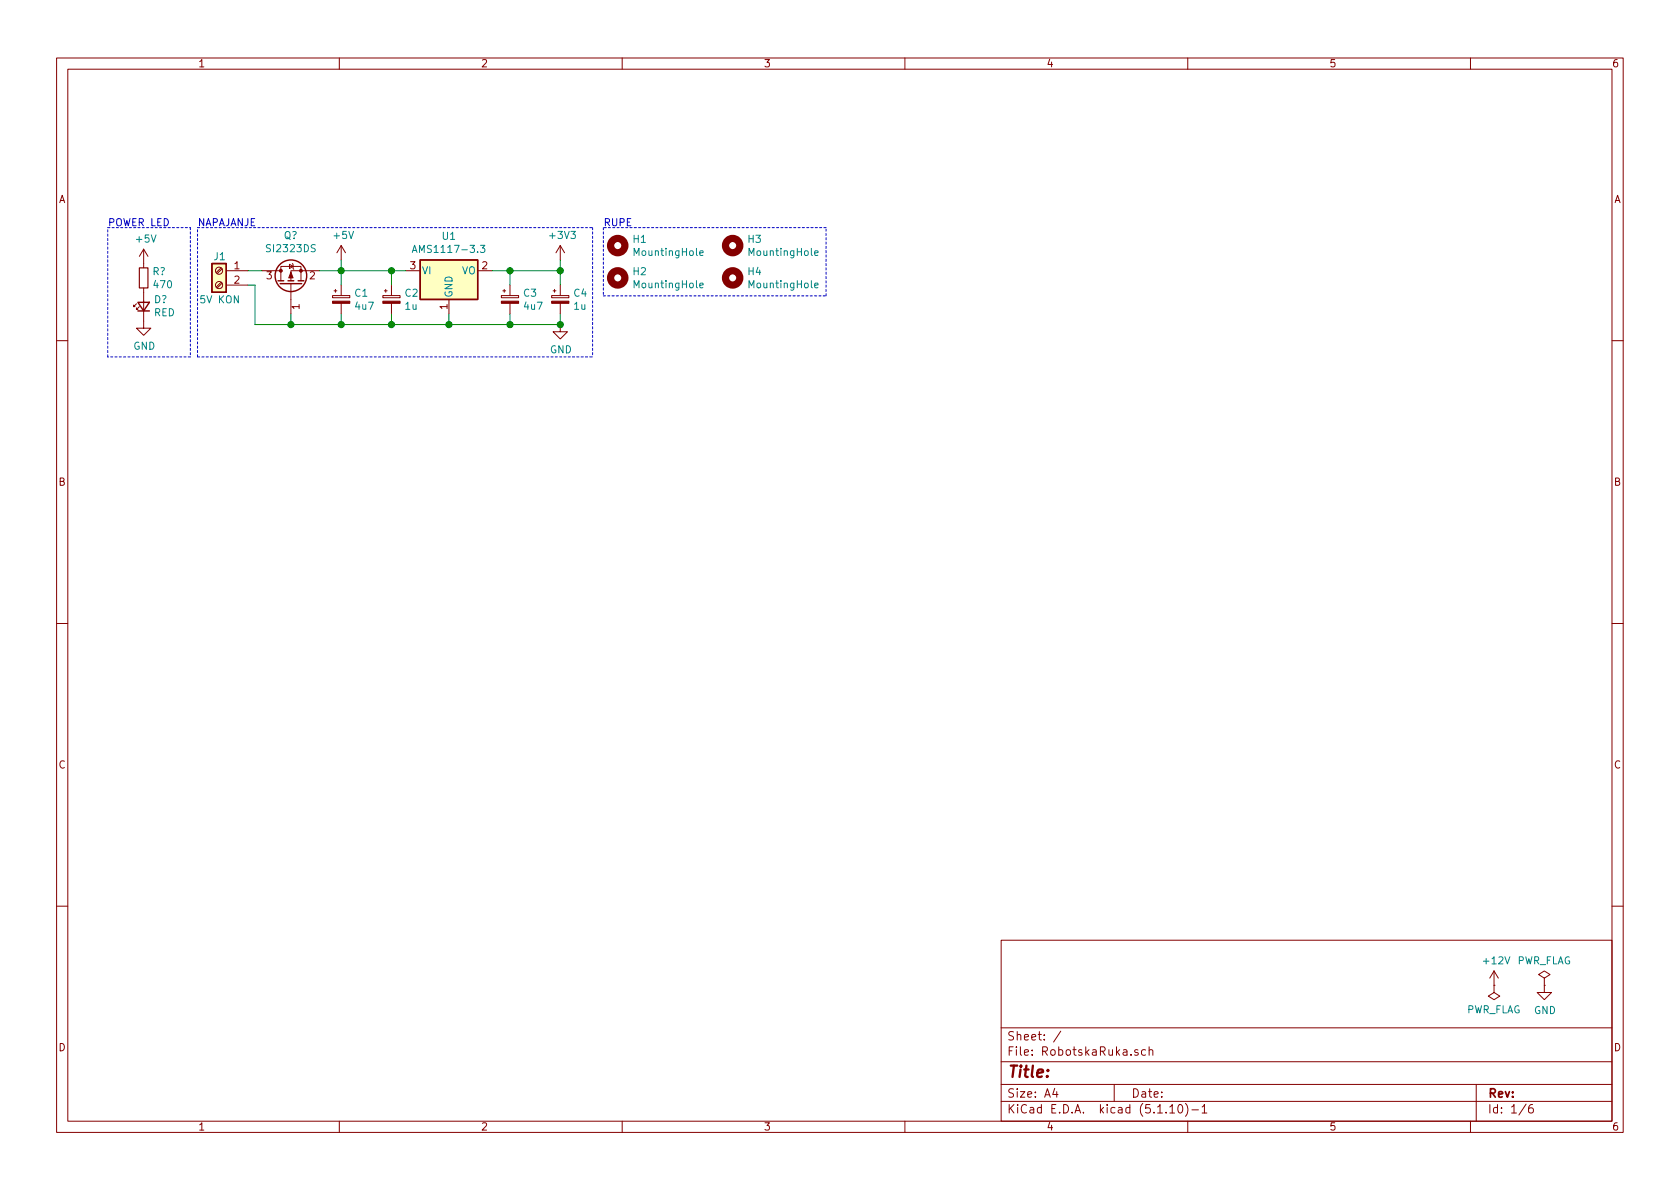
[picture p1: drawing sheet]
<svg xmlns="http://www.w3.org/2000/svg" width="297mm" height="210mm" viewBox="0 0 297 210" stroke-linecap="round" stroke-linejoin="round" font-family="sans-serif">
<g fill="none" stroke="#840000" stroke-width=".18">
<path d="M10 10.3h277v189.9h-277zM12 12.2h273v186.1h-273zM60 10.3v1.9M110 10.3v1.9M160 10.3v1.9M210 10.3v1.9M260 10.3v1.9M24.1 53.7l-.5 .5v-.2v.2h.3M24.6 54.2l-.5 .5v-.2v.2h.3M25.4 50.9v7.1h1.3l-1.3 1.3-1.3-1.3h1.3M25.4 44.1l-.8 1.2M25.4 44.1v3.3"/>
<path d="M25.4 44.1l.8 1.2M39.1 49.9l-.9 .8M39.1 47.4l-.9 .8M39.3 50.1l-.9 .8M39.3 47.5l-.9 .9M40 47.9h3.8M40 50.4h3.8M46.4 47.9h3.3M49.7 49.7v-2.6h3.5v2.6M51.2 46.7l.6 .4-.6 .4zM51.4 50.2v5.3M51.7 46.6l.1 .1v.8l.1 .1"/>
<path d="M56.5 47.9h-5.1v1.8M58.8 52.3h3v.3h-3zM59.1 51.4h.5M59.3 51.2v.5M60.3 43.4v2.6M60.3 50.4v1.9M60.3 53.6v1.9M60.3 43.4l-.7 1.3M60.3 43.4l.8 1.3M67.7 52.3h3v.3h-3zM67.9 51.4h.6M68.2 51.2v.5"/>
<path d="M69.2 50.4v1.9M69.2 53.6v1.9M71.8 47.9h2.5M79.4 53v2.5M84.5 47.9h2.5M88.6 52.3h3.1v.3h-3.1zM88.9 51.4h.5M89.2 51.2v.5M90.2 50.4v1.9M90.2 53.6v1.9M97.5 52.3h3.1v.3h-3.1zM97.8 51.4h.5"/>
<path d="M98 51.2v.5M99.1 57.4v1.3h1.2l-1.2 1.2-1.3-1.2h1.3M99.1 43.4l-.8 1.3M99.1 43.4v2.6M99.1 50.4v1.9M99.1 53.6v1.9M99.1 43.4l.7 1.3M10 60.2h2M285 60.2h2M10 110.3h2M285 110.3h2M10 160.2h2"/>
<path d="M177 166.3h108v32h-108zM264.2 174.2v1.3l1 .6-1 .7-1.1-.7 1.1-.6M264.2 174.2h.1M264.2 171.7l-.8 1.3M264.2 171.7v2.5M264.2 171.7l.7 1.3M273 173l1.1-.7-1.1-.6-1 .6 1 .7v1.2M273 174.2h.1M273 174.2v1.3h1.3l-1.3 1.3-1.2-1.3h1.2M285 160.2h2M60 198.3v1.9M110 198.3v1.9"/>
<path d="M160 198.3v1.9M177 194.8h108M177 191.8h108M177 187.8h108M177 181.8h108M186.5 192.5l-.4 1h1M186.8 193v1M187.6 182.3l-1.3 2M197 191.8v3M201.2 185.7a.37 .37 0 0 0-.6 .1l.1 .2 .5 .2 .1 .1-.3 .3-.4-.1M202.5 185.7l-.4-.1-.3 .3 .1 .6 .2 .1 .4-.1M203.2 185.7h.1a.37 .37 0 0 1 .5 .1v.8"/>
<path d="M203.2 185.1v1.5M206.8 195.8l.5-.5v1.5M206.8 196.8h.9M208.5 195.4l.1-.1a.8 .8 0 0 1 .5 .8 .8 .8 0 0 1-.5 .7 1 1 0 0 1-.1-1.4zM209.6 195.1a1.71 1.71 0 0 1 0 2.3M210 198.3v1.9M210.7 196.3h1.2M212.5 195.8l.5-.5v1.5M212.5 196.8h.9M260 198.3v1.9M261 191.8v6.5M269.8 195.2l-1.2 2"/>
<path d="M271 195.3a.62 .62 0 0 0-.7 .7v.7l.3 .1 .4-.1 .1-.5-.1-.2-.4-.1-.3 .3"/>
<circle cx="38.7" cy="50.4" r=".63"/>
<circle cx="38.7" cy="47.9" r=".63"/>
</g>
<g fill="#ffffc2" stroke="#ffffc2" stroke-width=".18">
<path d="M74.3 46h10.2v7h-10.2z"/>
<path d="M37.5 46.6h2.5v5.1h-2.5z"/>
</g>
<g fill="none" stroke="#840000" stroke-width=".25">
<path d="M24.4 53.5h2l-1 1.5zM24.4 55h2M37.5 46.6h2.5v5.1h-2.5zM49.1 49.7h1.1M49.5 50.2h3.8M50.9 49.7h1M52.7 49.7h1M74.3 46h10.2v7h-10.2z"/>
<circle cx="51.4" cy="48.8" r="2.79"/>
</g>
<path d="M72.9 44.6l.4-1.2 .4 1.2M73 44.3h.6M84.9 43.4h.8l-.4 .5 .3 .1 .1 .4-.2 .2-.6-.1M123.7 44.7l.6-.1v-.2l-.4-.1-.2 .2 .1 .6h.5M123.7 50.5l.6-.1v-.3h-.4l-.2 .1 .1 .6h.5M144 44.7l.7-.1-.1-.2-.4-.1-.2 .2 .1 .6h.5M144 50.5l.7-.1-.1-.3h-.4l-.2 .1 .1 .6h.5" fill="none" stroke="#008484" stroke-width=".18"/>
<g fill="none" stroke="#840000" stroke-width="1.3">
<circle cx="109.2" cy="43.4" r="1.27"/>
<circle cx="109.2" cy="49.1" r="1.27"/>
<circle cx="129.5" cy="43.4" r="1.27"/>
<circle cx="129.5" cy="49.1" r="1.27"/>
</g>
<g fill="#840000" stroke="#840000" stroke-width=".18">
<path d="M51.4 48.1l.4 1h-.7z"/>
<path d="M58.8 53.3h3v.3h-3z"/>
<path d="M97.5 53.3h3.1v.3h-3.1z"/>
<path d="M67.7 53.3h3v.3h-3z"/>
<path d="M88.6 53.3h3.1v.3h-3.1z"/>
<circle cx="53.2" cy="47.9" r=".25"/>
<circle cx="49.7" cy="47.9" r=".25"/>
</g>
<path d="M24.6 47.4h1.6v3.5h-1.6z" fill="none" stroke="#840000" stroke-width=".2"/>
<path d="M19 40.3h14.7M33.7 40.3v22.8M34.9 40.3h69.9M104.8 40.3v22.8M106.7 40.3v12M106.7 52.3h39.3M146 40.3h-39.3M146 52.3v-12M19 63.1v-22.8M33.7 63.1h-14.7M34.9 63.1v-22.8M34.9 63.1h69.9" fill="none" stroke="#0000c2" stroke-width=".18" stroke-dasharray=".4 .4"/>
<g fill="none" stroke="#008400" stroke-width=".18">
<path d="M43.8 47.9h2.6M43.8 50.4h1.3v7h54v-1.9M51.4 55.5v1.9M56.5 47.9h15.3M60.3 46v4.4M60.3 55.5v1.9M69.2 47.9v2.5M69.2 55.5v1.9M79.4 55.5v1.9M87 47.9h12.1M90.2 47.9v2.5M90.2 55.5v1.9"/>
<path d="M99.1 46v4.4"/>
</g>
<g fill="#008400" stroke="#008400" stroke-width=".25">
<circle cx="51.4" cy="57.4" r=".51"/>
<circle cx="99.1" cy="57.4" r=".51"/>
<circle cx="90.2" cy="57.4" r=".51"/>
<circle cx="90.2" cy="47.9" r=".51"/>
<circle cx="79.4" cy="57.4" r=".51"/>
<circle cx="69.2" cy="57.4" r=".51"/>
<circle cx="60.3" cy="57.4" r=".51"/>
<circle cx="60.3" cy="47.9" r=".51"/>
<circle cx="99.1" cy="47.9" r=".51"/>
<circle cx="69.2" cy="47.9" r=".51"/>
</g>
<text font-size="2.8" fill="#840000" x="178" y="190.5">Title:</text>
<g font-size="2.1" fill="#840000">
<text x="178" y="184">Sheet: /</text>
<text x="178" y="186.7">File: RobotskaRuka.sch</text>
<text x="178" y="196.9">KiCad E.D.A. kicad (5.1.10)-1</text>
<text x="178" y="194.1">Size: A4</text>
<text x="200" y="194.1">Date:</text>
<text x="263" y="194.1">Rev:</text>
<text x="263" y="196.9">Id: 1/6</text>
</g>
<g font-size="1.8" fill="#840000">
<text x="35" y="11.9">1</text>
<text x="85" y="11.9">2</text>
<text x="135" y="11.9">3</text>
<text x="185" y="11.9">4</text>
<text x="235" y="11.9">5</text>
<text x="285" y="11.9">6</text>
<text x="10.4" y="35.9">A</text>
<text x="285.4" y="35.9">A</text>
<text x="41.4" y="47.6">1</text>
<text x="72.5" y="47.6">3</text>
<text x="85.2" y="47.6">2</text>
<text x="41.4" y="50.2">2</text>
<text x="47.1" y="49.4">3</text>
<text x="54.8" y="49.4">2</text>
<text x="53" y="54.7" transform="rotate(-90 53 54.7)">1</text>
<text x="79.1" y="54.7" transform="rotate(-90 79.1 54.7)">1</text>
<text x="10.4" y="85.9">B</text>
<text x="285.4" y="85.9">B</text>
<text x="10.4" y="135.9">C</text>
<text x="285.4" y="135.9">C</text>
<text x="10.4" y="185.9">D</text>
<text x="285.4" y="185.9">D</text>
<text x="35" y="199.9">1</text>
<text x="85" y="199.9">2</text>
<text x="135" y="199.9">3</text>
<text x="185" y="199.9">4</text>
<text x="235" y="199.9">5</text>
<text x="285" y="199.9">6</text>
</g>
<g font-size="1.8" fill="#0000c2">
<text x="19" y="40">POWER LED</text>
<text x="34.9" y="40">NAPAJANJE</text>
<text x="106.7" y="40">RUPE</text>
</g>
<g font-size="1.8" fill="#008484">
<text x="24.2" y="42.9">+5V</text>
<text x="37.9" y="46">J1</text>
<text x="47.4" y="44.6">SI2323DS</text>
<text x="50.2" y="42.3">Q?</text>
<text x="59.1" y="42.3">+5V</text>
<text x="73.9" y="44.7">AMS1117-3.3</text>
<text x="78.3" y="42.4">U1</text>
<text x="97.4" y="42.3">+3V3</text>
<text x="112" y="42.9">H1</text>
<text x="112.3" y="45.3">MountingHole</text>
<text x="132.3" y="42.9">H3</text>
<text x="132.6" y="45.3">MountingHole</text>
<text x="27" y="48.7">R?</text>
<text x="27.3" y="53.6">D?</text>
<text x="27.3" y="51">470</text>
<text x="35.6" y="53.6">5V KON</text>
<text x="62.8" y="52.5">C1</text>
<text x="71.7" y="52.5">C2</text>
<text x="74.5" y="48.5">VI</text>
<text x="80" y="52.7" transform="rotate(-90 80 52.7)">GND</text>
<text x="81.6" y="48.5">VO</text>
<text x="92.6" y="52.5">C3</text>
<text x="101.5" y="52.5">C4</text>
<text x="112" y="48.7">H2</text>
<text x="112.3" y="51">MountingHole</text>
<text x="132.3" y="48.7">H4</text>
<text x="132.6" y="51">MountingHole</text>
<text x="27.2" y="55.9">RED</text>
<text x="62.9" y="54.8">4u7</text>
<text x="71.7" y="54.8">1u</text>
<text x="92.7" y="54.8">4u7</text>
<text x="101.5" y="54.8">1u</text>
<text x="23.6" y="61.8">GND</text>
<text x="97.2" y="62.5">GND</text>
<text x="262.5" y="170.5">+12V</text>
<text x="268.1" y="170.5">PWR_FLAG</text>
<text x="259.2" y="179.2">PWR_FLAG</text>
<text x="271.2" y="179.3">GND</text>
</g>
</svg>
